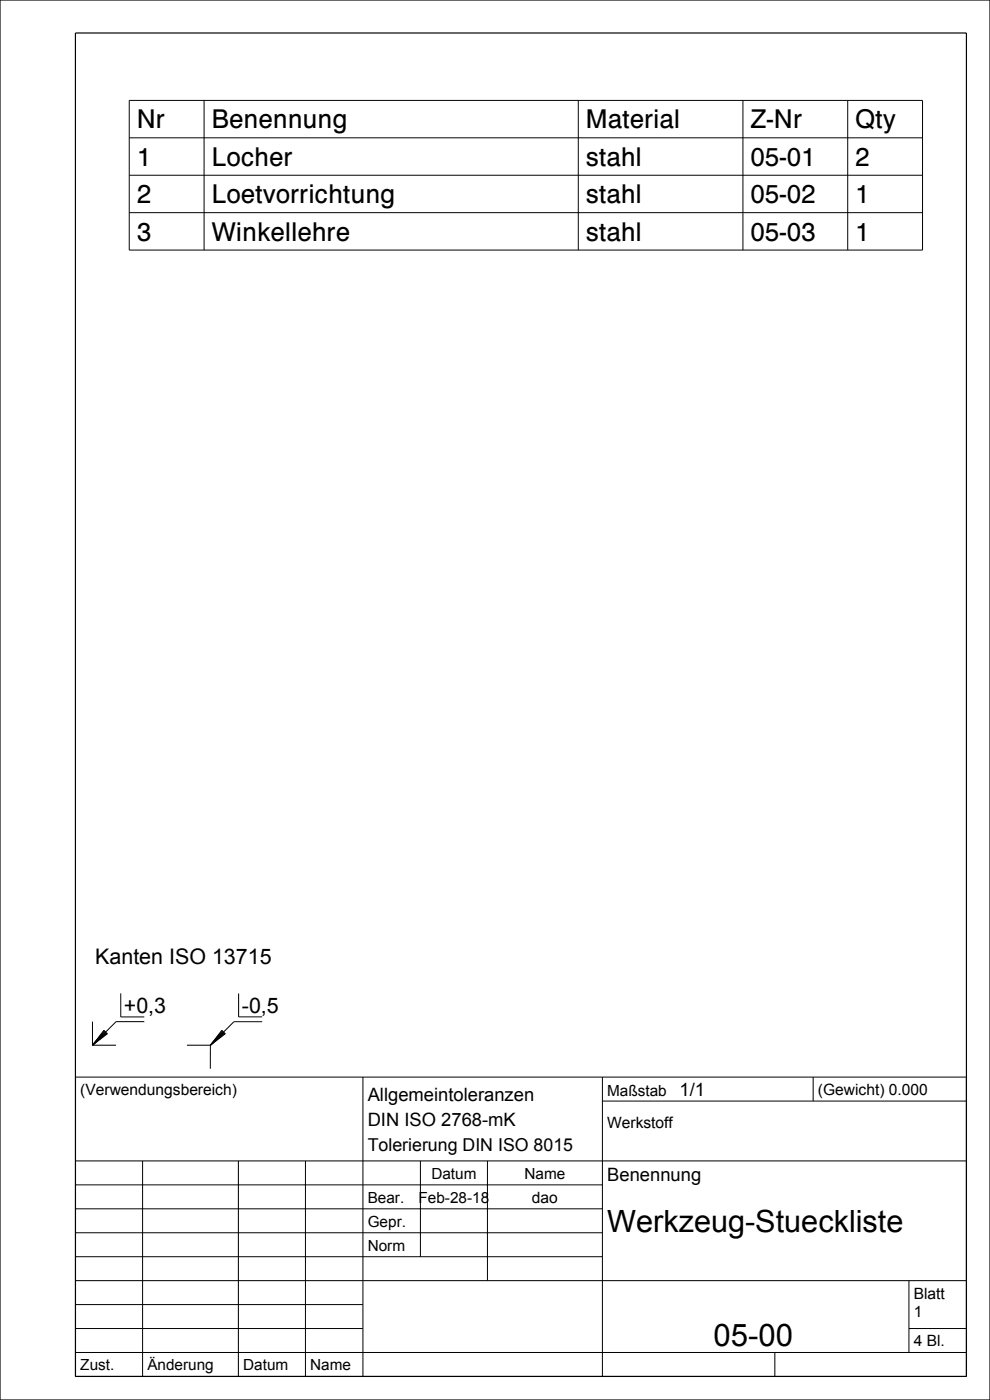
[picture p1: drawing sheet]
<svg xmlns="http://www.w3.org/2000/svg" width="210mm" height="297mm" viewBox="0 0 210 297" stroke-linecap="round" stroke-linejoin="round" font-family="sans-serif">
<g fill="none" stroke="#000" stroke-width=".21">
<path d="M27.4 21.3h168.3v31.8h-168.3zM27.4 29.2h168.3M27.4 37.2h168.3M43.3 21.3v31.8M122.7 21.3v31.8M157.6 21.3v31.8M179.8 21.3v31.8M27.4 45.1h168.3M19.6 216.7v5M22 218.6l.8 .7-3.2 2.4zM22.2 218.7l-2.6 3M22.3 218.8l-2.7 2.9"/>
<path d="M22.4 218.9l-2.8 2.8M22.5 219l-2.9 2.7M22.6 219.1l-3 2.6M22.7 219.2l-3.1 2.5M25.6 210.7v5h5M30.6 216.7h-6l-2.2 2.2M47.1 218.6l.7 .7-3.2 2.4zM47.2 218.7l-2.6 3M47.3 218.8l-2.7 2.9M47.4 218.9l-2.8 2.8M47.5 219l-2.9 2.7M47.6 219.1l-3 2.6"/>
<path d="M47.7 219.2l-3.1 2.5M50.6 210.8v4.9h5M55.6 216.8h-6l-2.2 2.1M16 228.5h189v63.5h-189zM19.6 221.7h5M39.7 221.7h4.9M44.6 221.7v5M77 228.5v63.5M127.8 233.6h77.2M127.8 228.5v63.5M172.5 228.5v5.1M16 246.3h189"/>
<path d="M16 251.4h111.8M16 256.4h111.8M30.2 246.3v45.7M50.6 246.3v45.7M64.8 246.3v45.7M89.2 246.3v20.3M103.4 246.3v25.4M16 261.5h111.8M16 266.6h111.8M16 271.7h189M16 276.8h61M192.8 271.7v15.2"/>
<path d="M16 281.8h61M16 286.9h189M164.4 286.9v5.1M192.8 281.8h12.2"/>
</g>
<path d="M0 0h210v297h-210zM16 7h189v285h-189z" fill="none" stroke="#000" stroke-width=".25"/>
<text font-size="6.6" x="151.4" y="285.7">05-00</text>
<text font-size="6.5" x="128.8" y="261.4">Werkzeug-Stueckliste</text>
<g font-size="5.5">
<text x="29" y="27.3">Nr</text>
<text x="44.9" y="27.3">Benennung</text>
<text x="124.3" y="27.3">Material</text>
<text x="159.2" y="27.3">Z-Nr</text>
<text x="181.4" y="27.3">Qty</text>
<text x="29" y="35.2">1</text>
<text x="44.9" y="35.2">Locher</text>
<text x="124.3" y="35.2">stahl</text>
<text x="159.2" y="35.2">05-01</text>
<text x="181.4" y="35.2">2</text>
<text x="29" y="43.1">2</text>
<text x="44.9" y="43.1">Loetvorrichtung</text>
<text x="124.3" y="43.1">stahl</text>
<text x="159.2" y="43.1">05-02</text>
<text x="181.4" y="43.1">1</text>
<text x="29" y="51.1">3</text>
<text x="44.9" y="51.1">Winkellehre</text>
<text x="124.3" y="51.1">stahl</text>
<text x="159.2" y="51.1">05-03</text>
<text x="181.4" y="51.1">1</text>
</g>
<g font-size="4.5">
<text x="20.2" y="204.6">Kanten ISO 13715</text>
<text x="26.3" y="214.9">+0,3</text>
<text x="51.3" y="214.9">-0,5</text>
</g>
<g font-size="3.9">
<text x="78" y="233.6">Allgemeintoleranzen</text>
<text x="144.2" y="232.5">1/1</text>
<text x="78" y="239">DIN ISO 2768-mK</text>
<text x="128.8" y="250.6">Benennung</text>
</g>
<text font-size="3.8" x="78" y="244.2">Tolerierung DIN ISO 8015</text>
<g font-size="3.3">
<text x="17" y="232.3">(Verwendungsbereich)</text>
<text x="128.8" y="232.5">Maßstab</text>
<text x="173.5" y="232.3">(Gewicht) 0.000</text>
<text x="128.8" y="239.3">Werkstoff</text>
<text x="91.5" y="250.1">Datum</text>
<text x="111.3" y="250.1">Name</text>
<text x="78" y="255.1">Bear.</text>
<text x="88.8" y="255.1">Feb-28-18</text>
<text x="112.8" y="255.2">dao</text>
<text x="78" y="260.2">Gepr.</text>
<text x="78" y="265.3">Norm</text>
<text x="193.8" y="275.5">Blatt</text>
<text x="193.8" y="279.3">1</text>
<text x="193.8" y="285.7">4 Bl.</text>
<text x="17" y="290.7">Zust.</text>
<text x="31.3" y="290.7">Änderung</text>
<text x="51.6" y="290.7">Datum</text>
<text x="65.8" y="290.7">Name</text>
</g>
</svg>
